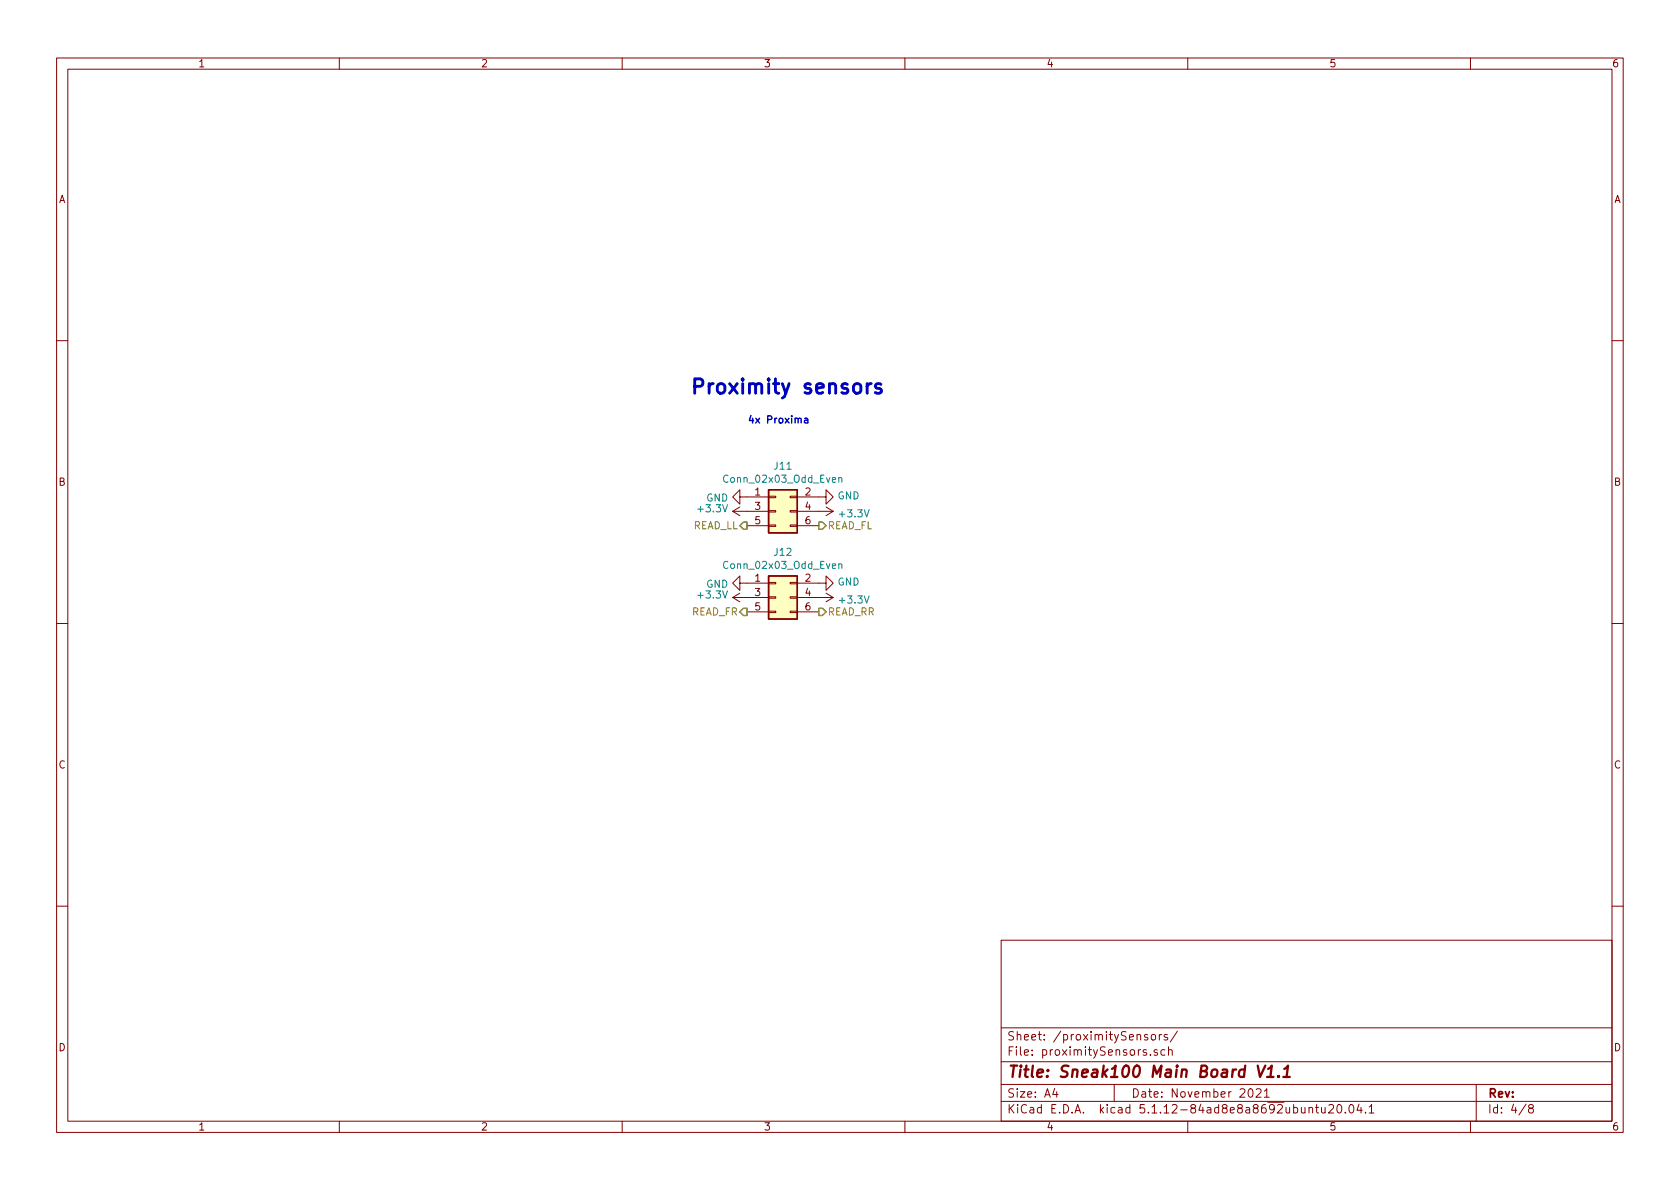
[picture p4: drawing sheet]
<svg xmlns="http://www.w3.org/2000/svg" width="297mm" height="210mm" viewBox="0 0 297 210" stroke-linecap="round" stroke-linejoin="round" font-family="sans-serif">
<g fill="none" stroke="#840000" stroke-width=".18">
<path d="M10 10.3h277v189.9h-277zM12 12.2h273v186.1h-273zM60 10.3v1.9M110 10.3v1.9M160 10.3v1.9M210 10.3v1.9M260 10.3v1.9M10 60.2h2M285 60.2h2M129.5 90.4l1.3 .8M129.5 90.4h6.4M130.8 87.9v-1.3l-1.3 1.3 1.3 1.2v-1.2h5.1"/>
<path d="M130.8 89.7l-1.3 .7M132.1 93h3.8M135.9 92.8h1.3v.3h-1.3zM135.9 87.8h1.3v.2h-1.3zM135.9 90.3h1.3v.2h-1.3zM139.7 92.8h1.3v.3h-1.3zM139.7 87.8h1.3v.2h-1.3zM139.7 90.3h1.3v.2h-1.3zM141 87.9h5v-1.3l1.3 1.3-1.3 1.2v-1.2M141 90.4h6.3M141 93h3.8M146 89.7l1.3 .7"/>
<path d="M147.3 90.4l-1.3 .8M10 110.3h2M129.5 105.7l1.3 .7M129.5 105.7h6.4M130.8 103.1v-1.3l-1.3 1.3 1.3 1.3v-1.3h5.1M130.8 104.9l-1.3 .8M132.1 108.2h3.8M135.9 108.1h1.3v.2h-1.3zM135.9 103h1.3v.2h-1.3zM135.9 105.5h1.3v.3h-1.3zM139.7 108.1h1.3v.2h-1.3zM139.7 103h1.3v.2h-1.3z"/>
<path d="M139.7 105.5h1.3v.3h-1.3zM141 103.1h5v-1.3l1.3 1.3-1.3 1.3v-1.3M141 105.7h6.3M141 108.2h3.8M146 104.9l1.3 .8M147.3 105.7l-1.3 .7M285 110.3h2M10 160.2h2M177 166.3h108v32h-108zM285 160.2h2M60 198.3v1.9M110 198.3v1.9"/>
<path d="M160 198.3v1.9M177 194.8h108M177 191.8h108M177 187.8h108M177 181.8h108M186.5 192.5l-.4 1h1M186.8 193v1M197 191.8v3M202.9 183l-.4-.1-.2 .2 .1 .3 .5 .1v.3h-.6M203.4 186.5v.1M203.6 183.1l.2-.2 .5 .2v.7l-.3 .1-.4-.1zM204.6 185.7a.37 .37 0 0 0-.6 .1l.1 .2 .5 .2 .1 .1-.2 .3-.5-.1"/>
<path d="M205 182.9v1M205.4 182.9l-.3 .1-.1 .2M206 185.7l-.5-.1-.2 .3v.6l.2 .1 .5-.1M206.4 183a.37 .37 0 0 0-.6 .1l.1 .3 .5 .1 .1 .1-.3 .3-.4-.1M206.6 185.7h.1a.37 .37 0 0 1 .6 .1v.8M206.6 185.1v1.5M208.2 182.3l-1.3 2M210 198.3v1.9M220.8 192.7l.4-.2a.94 .94 0 0 1 0 1.5 .79 .79 0 0 1-.4-1.3zM222.1 192.7l.2-.2h.4l.2 .2 .1 .3-.1 .2-.9 .8h1M223.5 193l.5-.5v1.5M223.5 194h.9"/>
<path d="M231.4 196l.2-.2 .4 .1 .1 .9M231.4 195.8v1M232.6 195.8h.5M232.8 195.3v1.3l.3 .2M233.7 195.8v.8a.37 .37 0 0 0 .6 .1M234.3 195.8v1M234.9 195.5l.3-.2h.3l.2 .2 .1 .3-.1 .2-.8 .8h.9M236.5 195.5l.2-.2a.8 .8 0 0 1 .6 .8 .8 .8 0 0 1-.6 .7l-.2-.1-.1-.4zM237.9 196.7v.1M238.7 195.5l.2-.2a.8 .8 0 0 1 .5 .8 .8 .8 0 0 1-.5 .7l-.2-.1-.2-.4zM240.3 195.2l-.4 1.1h1M240.6 195.8v1"/>
<path d="M241.4 196.7v.1M242.1 195.8l.4-.5v1.5M242.1 196.8h.8M260 198.3v1.9M261 191.8v6.5M269.8 195.2l-1.2 2M270.6 196l-.3-.2v-.2l.3-.3h.2l.3 .3-.1 .2-.6 .2a.48 .48 0 0 0-.1 .7l.3 .1 .4-.1a.48 .48 0 0 0-.2-.7"/>
</g>
<path d="M222.4 188.4l.4 2 .9-2M224 190.4h1.2M224.2 189l.7-.6-.3 2M226.1 190.3h.1l-.2 .1v-.1h.1l-.1 .1M226.9 190.4h1.1M227.1 189l.6-.6-.2 2" fill="none" stroke="#840000" stroke-width=".41"/>
<g fill="#ffffc2" stroke="#ffffc2" stroke-width=".18">
<path d="M135.9 86.6h5.1v7.6h-5.1z"/>
<path d="M135.9 101.8h5.1v7.7h-5.1z"/>
</g>
<path d="M135.9 86.6h5.1v7.6h-5.1zM135.9 101.8h5.1v7.7h-5.1z" fill="none" stroke="#840000" stroke-width=".25"/>
<path d="M148.3 84.6l.2-.2 .3 .1v.8M148.3 99.8l.2-.1h.3v.8M148.3 84.4v.9M148.3 99.7v.8" fill="none" stroke="#008484" stroke-width=".18"/>
<path d="M131.4 92.3h.7v1.3h-.7l-.6-.6zM144.8 92.3h.6l.6 .7-.6 .6h-.6zM131.4 107.6h.7v1.2h-.7l-.6-.6zM144.8 107.6h.6l.6 .6-.6 .6h-.6z" fill="none" stroke="#848400" stroke-width=".25"/>
<path d="M154.1 67.8a.69 .69 0 0 0-.8 .5M155.8 68a.62 .62 0 0 0-1 .2l.1 .4 .9 .2 .1 .3-.1 .3-.3 .1-.7-.1" fill="none" stroke="#0000c2" stroke-width=".51"/>
<path d="M142.3 74h.4l.1 .8M142.8 74.3h-.4l-.2 .2 .1 .2h.5" fill="none" stroke="#0000c2" stroke-width=".25"/>
<text font-size="3.5" fill="#0000c2" x="121.9" y="69.7">Proximity sensors</text>
<text font-size="2.8" fill="#840000" x="178" y="190.5">Title: Sneak100 Main Board V1.1</text>
<g font-size="2.1" fill="#840000">
<text x="178" y="184">Sheet: /proximitySensors/</text>
<text x="178" y="186.7">File: proximitySensors.sch</text>
<text x="178" y="196.9">KiCad E.D.A. kicad 5.1.12-84ad8e8a8692ubuntu20.04.1</text>
<text x="178" y="194.1">Size: A4</text>
<text x="200" y="194.1">Date: November 2021</text>
<text x="263" y="194.1">Rev:</text>
<text x="263" y="196.9">Id: 4/8</text>
</g>
<g font-size="1.8" fill="#840000">
<text x="35" y="11.9">1</text>
<text x="85" y="11.9">2</text>
<text x="135" y="11.9">3</text>
<text x="185" y="11.9">4</text>
<text x="235" y="11.9">5</text>
<text x="285" y="11.9">6</text>
<text x="10.4" y="35.9">A</text>
<text x="285.4" y="35.9">A</text>
<text x="10.4" y="85.9">B</text>
<text x="133.5" y="87.6">1</text>
<text x="142.4" y="87.6">2</text>
<text x="285.4" y="85.9">B</text>
<text x="133.5" y="90.2">3</text>
<text x="133.5" y="92.7">5</text>
<text x="142.4" y="90.2">4</text>
<text x="142.4" y="92.7">6</text>
<text x="133.5" y="102.9">1</text>
<text x="133.5" y="105.4">3</text>
<text x="133.5" y="107.9">5</text>
<text x="142.4" y="102.9">2</text>
<text x="142.4" y="105.4">4</text>
<text x="142.4" y="107.9">6</text>
<text x="10.4" y="135.9">C</text>
<text x="285.4" y="135.9">C</text>
<text x="10.4" y="185.9">D</text>
<text x="285.4" y="185.9">D</text>
<text x="35" y="199.9">1</text>
<text x="85" y="199.9">2</text>
<text x="135" y="199.9">3</text>
<text x="185" y="199.9">4</text>
<text x="235" y="199.9">5</text>
<text x="285" y="199.9">6</text>
</g>
<text font-size="1.8" fill="#0000c2" x="132.1" y="74.9">4x Proxima</text>
<g font-size="1.8" fill="#008484">
<text x="137" y="83.1">J11</text>
<text x="124.9" y="88.7">GND</text>
<text x="128.4" y="85.4">Conn_02x03_Odd_Even</text>
<text x="148.1" y="88.3">GND</text>
<text x="123.6" y="90.6">+3.3V</text>
<text x="148.6" y="91.5">+3.3V</text>
<text x="128.4" y="100.6">Conn_02x03_Odd_Even</text>
<text x="137" y="98.3">J12</text>
<text x="123.6" y="105.8">+3.3V</text>
<text x="124.9" y="103.9">GND</text>
<text x="148.1" y="103.6">GND</text>
<text x="148.6" y="106.7">+3.3V</text>
</g>
<g font-size="1.8" fill="#848400">
<text x="122.4" y="93.6">READ_LL</text>
<text x="146.3" y="93.6">READ_FL</text>
<text x="122.2" y="108.8">READ_FR</text>
<text x="146.3" y="108.8">READ_RR</text>
</g>
</svg>
